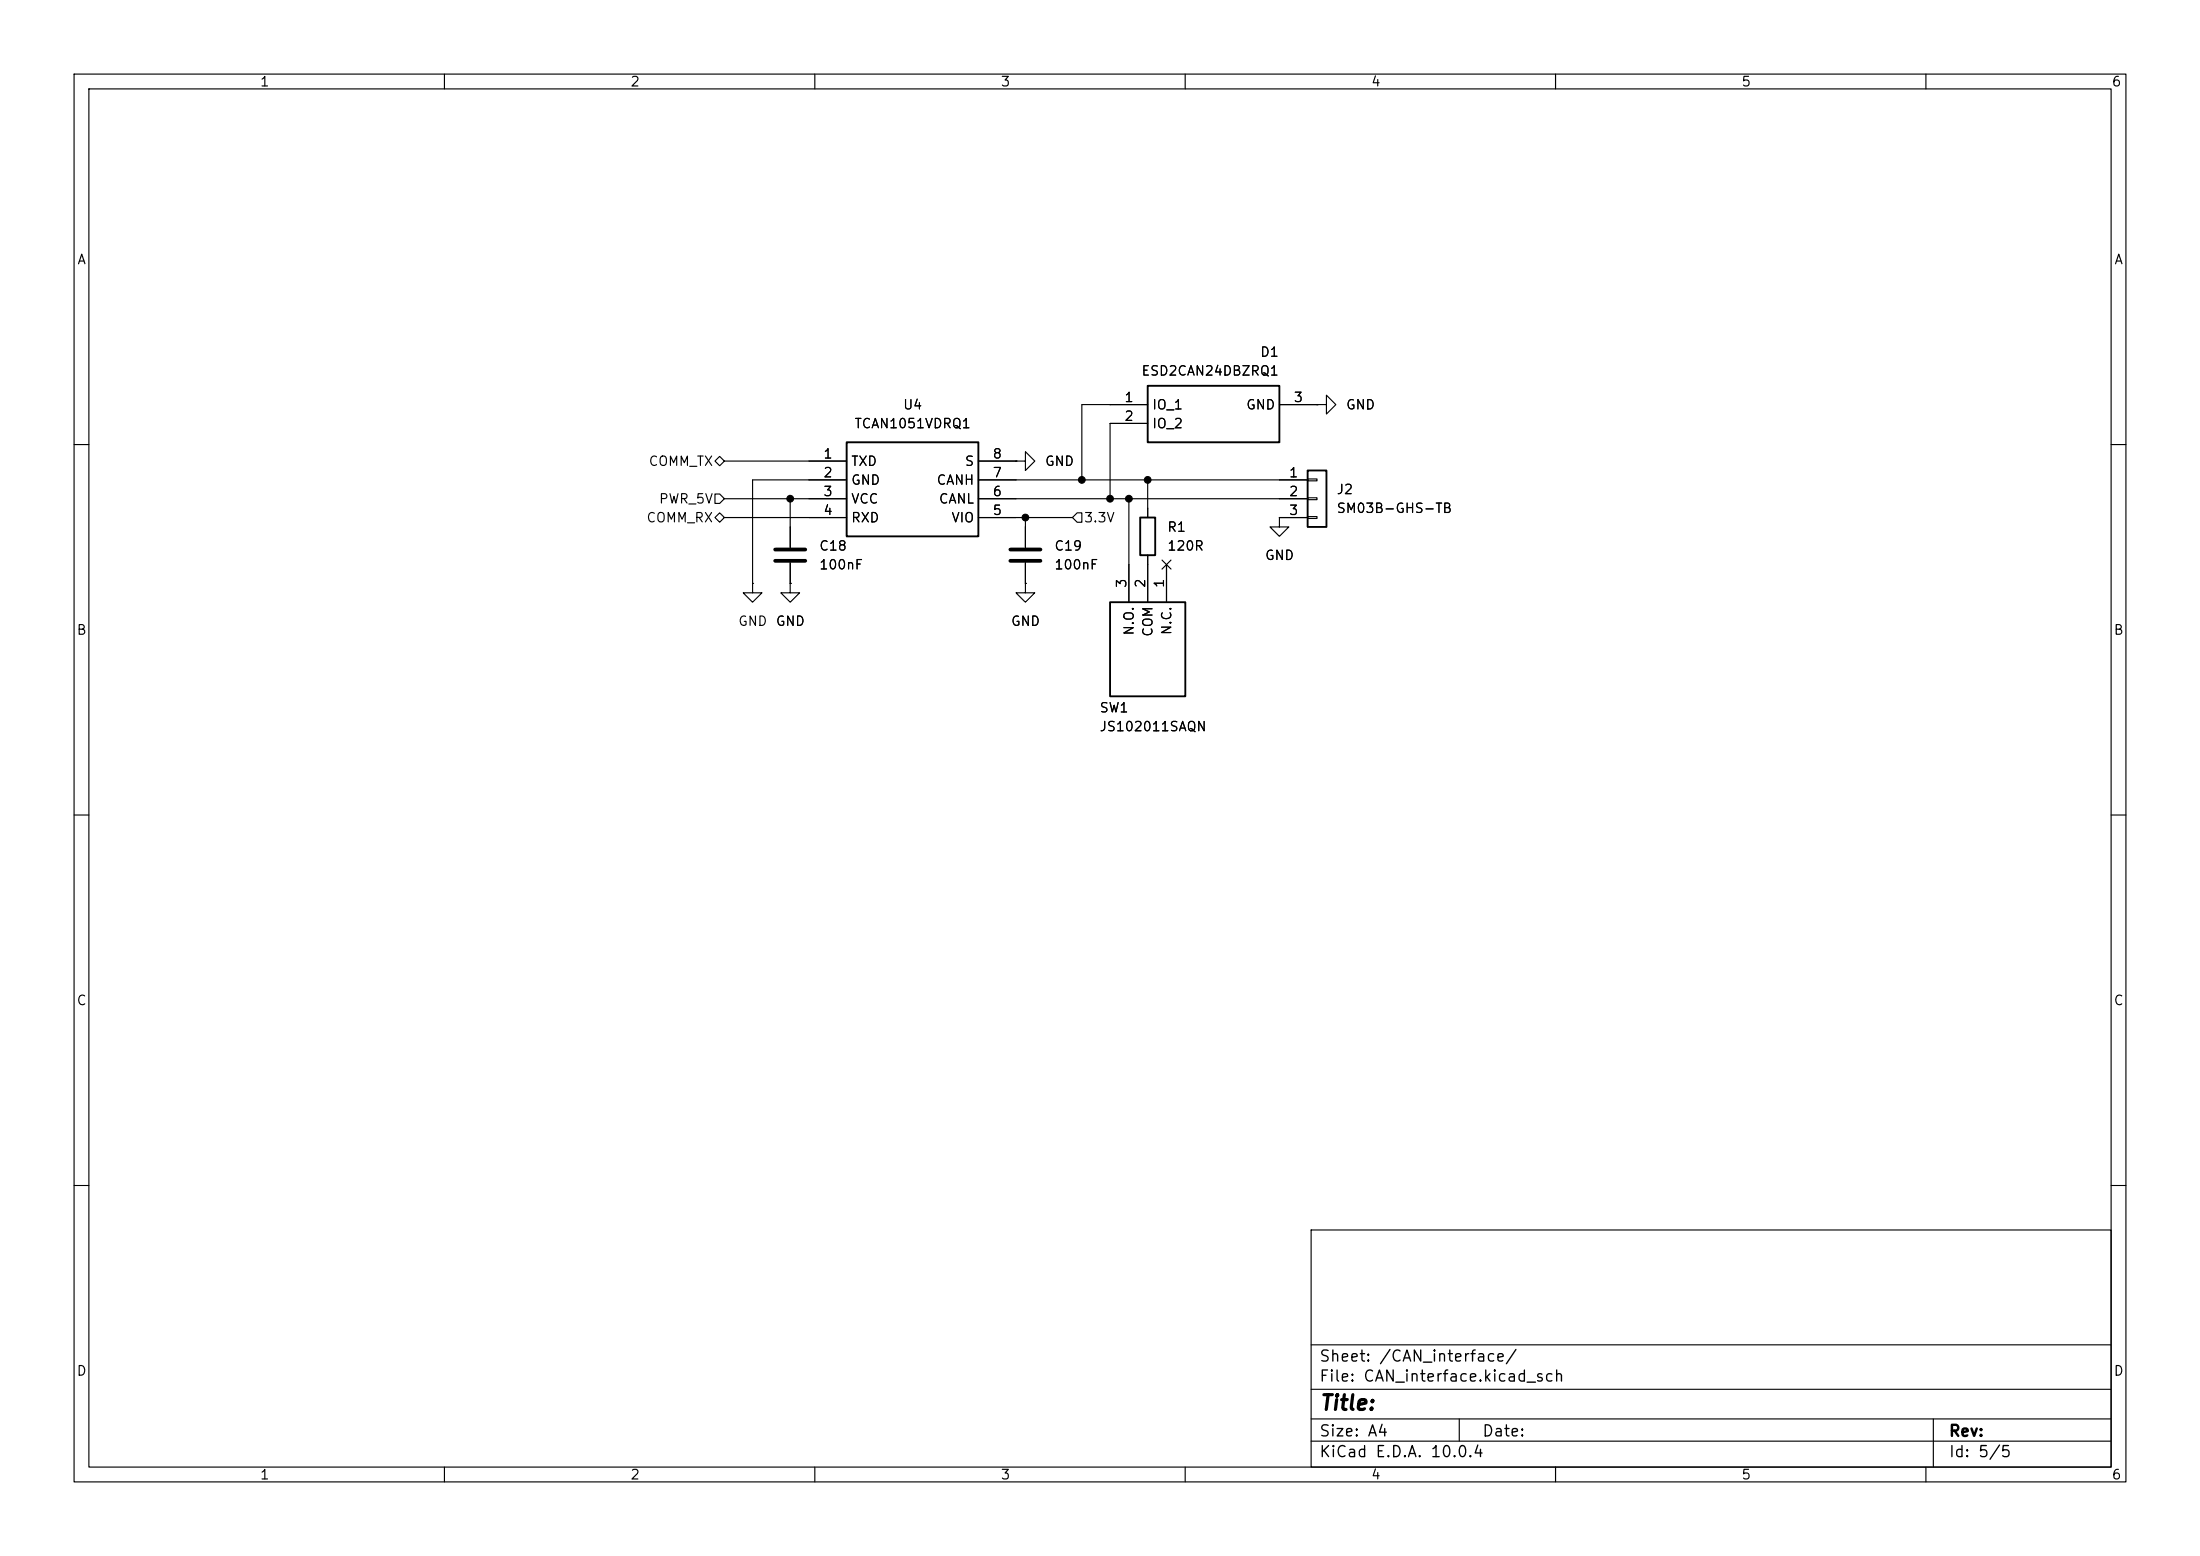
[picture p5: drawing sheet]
<svg xmlns="http://www.w3.org/2000/svg" width="297mm" height="210mm" viewBox="0 0 297 210" stroke-linecap="round" stroke-linejoin="round" font-family="sans-serif">
<g fill="none" stroke="#000" stroke-width=".15">
<path d="M10 10h277v190h-277zM12 12h273v186h-273zM60 10v2M110 10v2M160 10v2M210 10v2M260 10v2M154.9 54.6h-8.9v10.2M154.9 57.2h-5v10.1M172.7 54.6h5.1M177.8 54.6h1.3v-1.3l1.2 1.3-1.2 1.3v-1.3M177.8 54.6h.1"/>
<path d="M10 60h2M96.5 62.2l.7-.6 .6 .6-.6 .7zM96.5 66.7h.7l.6 .6-.6 .6h-.7zM96.5 69.9l.7-.7 .6 .7-.6 .6zM97.8 67.3h16.5M97.8 69.9h16.5M97.8 62.2h16.5M101.6 78.7v1.3h1.3l-1.3 1.3-1.3-1.3h1.3M101.6 78.7h.1M106.7 78.7v1.3h1.2l-1.2 1.3-1.3-1.3h1.3M106.7 78.7h.1M106.7 67.3v6.6"/>
<path d="M106.7 75.9v2.8M114.3 64.8h-12.7v13.9M132.1 64.8h44.4M132.1 67.3h44.4M132.1 69.9h12.7M132.1 62.2h5.1M137.2 62.2h1.2v-1.2l1.3 1.2-1.3 1.3v-1.3M137.2 62.2h.1M138.4 78.7v1.3h1.3l-1.3 1.3-1.2-1.3h1.2M138.4 78.7h.1M138.4 69.9v4M138.4 75.9v2.8"/>
<path d="M145.4 69.2h.6v1.3h-.6l-.6-.6zM152.4 67.3v14M154.9 64.8v5.1M154.9 74.9v6.4M156.9 75.6l1.2 1.2M157.5 76.2v5.1M158.1 75.6l-1.2 1.2M172.7 69.9v1.2h1.3l-1.3 1.3-1.3-1.3h1.3M172.7 69.9h.1M172.7 69.9h3.8M176.5 64.6h1.3v.3h-1.3zM176.5 67.2h1.3v.2h-1.3z"/>
<path d="M176.5 69.7h1.3v.3h-1.3zM285 60h2M10 110h2M285 110h2M10 160h2M177 166h108v32h-108zM285 160h2M60 198v2M110 198v2M160 198v2M177 194.5h108M177 191.5h108"/>
<path d="M177 187.5h108M177 181.5h108M197 191.5v3M210 198v2M260 198v2M261 191.5v6.5"/>
</g>
<path d="M114.3 59.7h17.8v12.7h-17.8zM154.9 52.1h17.8v7.6h-17.8zM153.9 69.9h2.1v5h-2.1zM176.5 63.5h2.6v7.6h-2.6zM149.9 81.3h10.1v12.7h-10.1z" fill="none" stroke="#000" stroke-width=".25"/>
<path d="M104.6 74.2h4.1M104.6 75.7h4.1M136.4 74.2h4.1M136.4 75.7h4.1" fill="none" stroke="#000" stroke-width=".51"/>
<g fill="#000" stroke="#000" stroke-width=".14">
<circle cx="106.7" cy="67.3" r=".46"/>
<circle cx="138.4" cy="69.9" r=".46"/>
<circle cx="146" cy="64.8" r=".46"/>
<circle cx="149.9" cy="67.3" r=".46"/>
<circle cx="152.4" cy="67.3" r=".46"/>
<circle cx="154.9" cy="64.8" r=".46"/>
</g>
<text font-size="2" x="178" y="190.8">Title:</text>
<g font-size="1.5">
<text x="178" y="184.2">Sheet: /CAN_interface/</text>
<text x="178" y="186.9">File: CAN_interface.kicad_sch</text>
<text x="178" y="197.1">KiCad E.D.A. 10.0.4</text>
<text x="178" y="194.3">Size: A4</text>
<text x="200" y="194.3">Date:</text>
<text x="263" y="194.3">Rev:</text>
<text x="263" y="197.1">Id: 5/5</text>
</g>
<g font-size="1.3">
<text x="35" y="12">1</text>
<text x="85" y="12">2</text>
<text x="135" y="12">3</text>
<text x="185" y="12">4</text>
<text x="235" y="12">5</text>
<text x="285" y="12">6</text>
<text x="10.3" y="36">A</text>
<text x="285.3" y="36">A</text>
<text x="154" y="51">ESD2CAN24DBZRQ1</text>
<text x="170" y="48.5">D1</text>
<text x="115.3" y="58.1">TCAN1051VDRQ1</text>
<text x="121.8" y="55.6">U4</text>
<text x="151.7" y="54.6">1</text>
<text x="151.7" y="57.1">2</text>
<text x="155.4" y="55.6">IO_1</text>
<text x="155.4" y="58.1">IO_2</text>
<text x="168.1" y="55.6">GND</text>
<text x="174.6" y="54.6">3</text>
<text x="181.6" y="55.6">GND</text>
<text x="87.5" y="63.2">COMM_TX</text>
<text x="111.1" y="62.2">1</text>
<text x="111.1" y="64.7">2</text>
<text x="114.8" y="63.2">TXD</text>
<text x="114.8" y="65.7">GND</text>
<text x="126.3" y="65.7">CANH</text>
<text x="130.2" y="63.2">S</text>
<text x="133.9" y="64.7">7</text>
<text x="133.9" y="62.2">8</text>
<text x="141" y="63.2">GND</text>
<text x="173.9" y="64.7">1</text>
<text x="87.2" y="70.8">COMM_RX</text>
<text x="88.9" y="68.3">PWR_5V</text>
<text x="111.1" y="67.3">3</text>
<text x="111.1" y="69.8">4</text>
<text x="114.8" y="68.3">VCC</text>
<text x="114.8" y="70.8">RXD</text>
<text x="126.7" y="68.3">CANL</text>
<text x="128.3" y="70.8">VIO</text>
<text x="133.9" y="69.8">5</text>
<text x="133.9" y="67.3">6</text>
<text x="146.2" y="70.8">3.3V</text>
<text x="173.9" y="67.3">2</text>
<text x="173.9" y="69.8">3</text>
<text x="180.3" y="67">J2</text>
<text x="180.3" y="69.6">SM03B-GHS-TB</text>
<text x="110.5" y="77.2">100nF</text>
<text x="110.5" y="74.6">C18</text>
<text x="142.2" y="77.2">100nF</text>
<text x="142.2" y="74.6">C19</text>
<text x="157.5" y="72.1">R1</text>
<text x="157.5" y="74.6">120R</text>
<text x="170.7" y="75.9">GND</text>
<text x="152.4" y="79.4" transform="rotate(-90 152.4 79.4)">3</text>
<text x="154.9" y="79.4" transform="rotate(-90 154.9 79.4)">2</text>
<text x="157.5" y="79.4" transform="rotate(-90 157.5 79.4)">1</text>
<text x="10.3" y="86">B</text>
<text x="99.6" y="84.8">GND</text>
<text x="104.6" y="84.8">GND</text>
<text x="136.4" y="84.8">GND</text>
<text x="153.4" y="85.9" transform="rotate(-90 153.4 85.9)">N.O.</text>
<text x="155.9" y="86" transform="rotate(-90 155.9 86)">COM</text>
<text x="158.5" y="85.8" transform="rotate(-90 158.5 85.8)">N.C.</text>
<text x="285.3" y="86">B</text>
<text x="148.3" y="96.5">SW1</text>
<text x="148.3" y="99">JS102011SAQN</text>
<text x="10.3" y="136">C</text>
<text x="285.3" y="136">C</text>
<text x="10.3" y="186">D</text>
<text x="285.3" y="186">D</text>
<text x="35" y="200">1</text>
<text x="85" y="200">2</text>
<text x="135" y="200">3</text>
<text x="185" y="200">4</text>
<text x="235" y="200">5</text>
<text x="285" y="200">6</text>
</g>
</svg>
